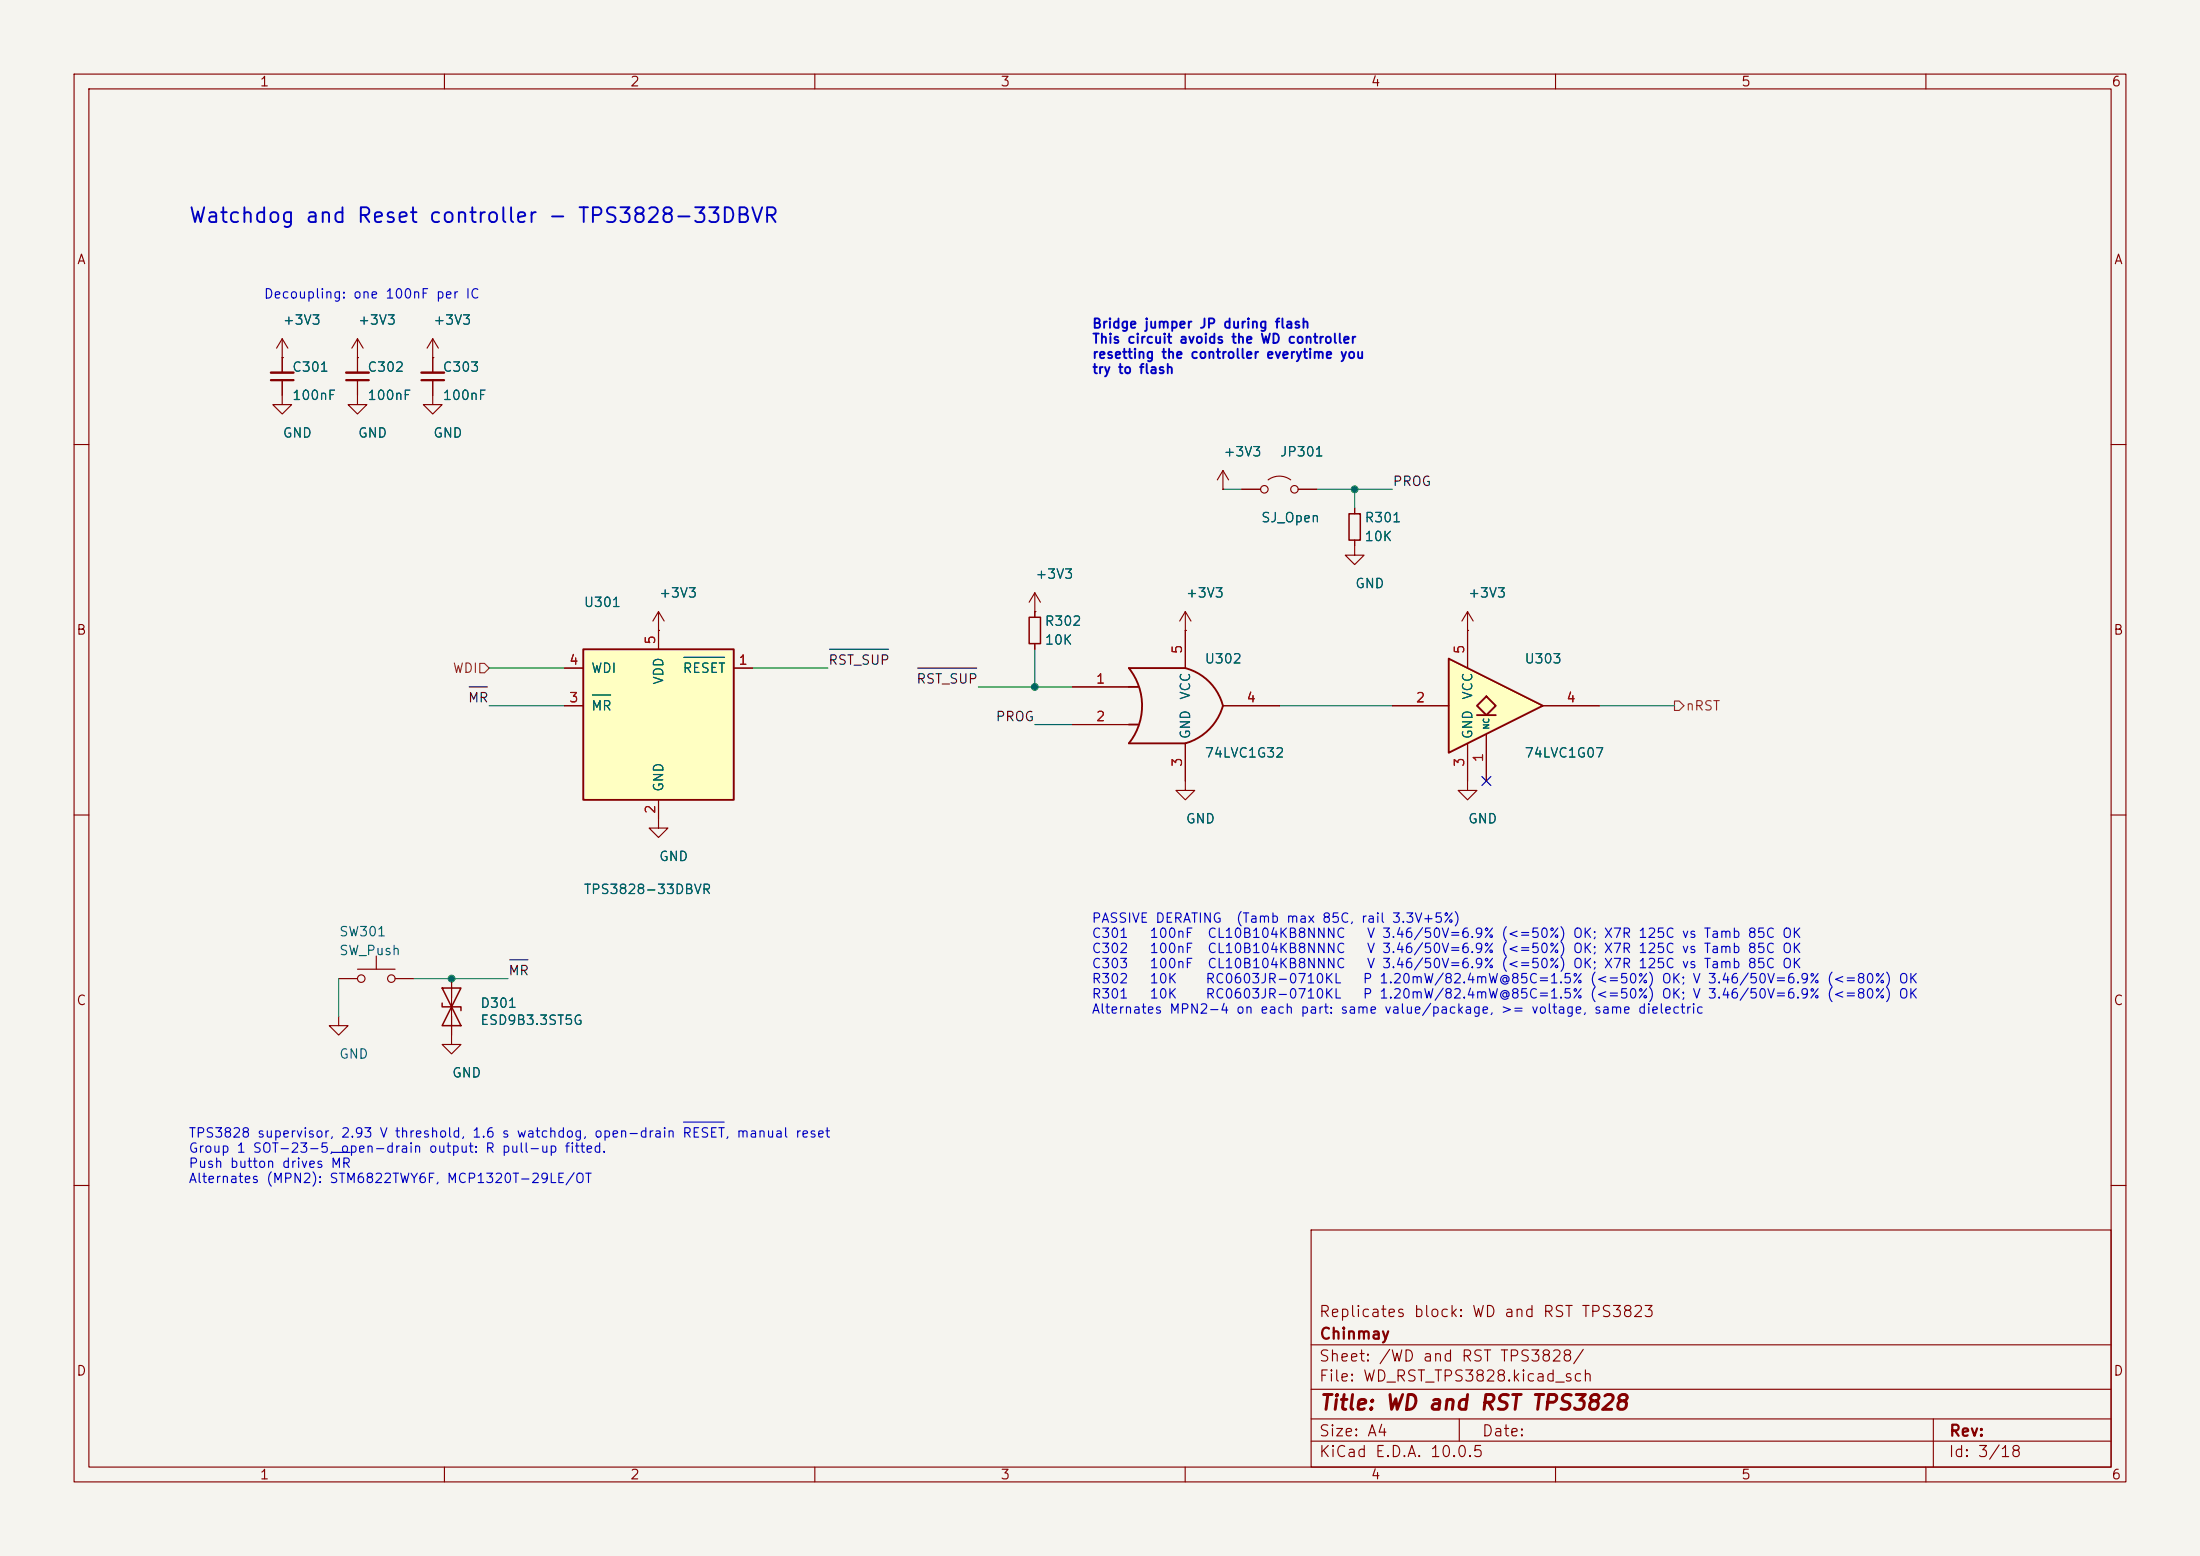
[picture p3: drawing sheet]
<svg xmlns="http://www.w3.org/2000/svg" width="297mm" height="210mm" viewBox="0 0 297 210" stroke-linecap="round" stroke-linejoin="round" font-family="sans-serif">
<path d="M0 0h297v210h-297z" fill="#f5f4ef" stroke="#f5f4ef" stroke-width=".14"/>
<g fill="none" stroke="#840000" stroke-width=".15">
<path d="M10 10h277v190h-277zM12 12h273v186h-273zM60 10v2M110 10v2M160 10v2M210 10v2M260 10v2M38.1 53.3v1.3h1.3l-1.3 1.3-1.3-1.3h1.3M58.4 51.3v3.3h1.3l-1.3 1.3-1.3-1.3h1.3M58.4 48.3v2M10 60h2M165.1 66h.1"/>
<path d="M165.1 63.5l-.8 1.3M165.1 63.5l.8 1.3M165.1 63.5v2.5M167.6 66h2.6M171.2 64.8a2.54 2.54 0 0 1 3 0M175.3 66h2.5M285 60h2M139.7 82.6h.1M139.7 80l-.8 1.3M139.7 80l.8 1.3M139.7 80v3.3M139.7 86.9v.7"/>
<path d="M160 85.1h.1M160 82.6v2.5M160 82.6l-.7 1.2M160 82.6l.8 1.2M198.1 85.1h.1M198.1 82.6l-.7 1.2M198.1 82.6l.8 1.2M198.1 82.6v2.5M10 110h2M160 105.4v1.3h1.3l-1.3 1.3-1.3-1.3h1.3M198.1 105.4v1.3h1.3l-1.3 1.3-1.3-1.3h1.3M285 110h2"/>
<path d="M61 132.1v8.9h1.2l-1.2 1.2-1.3-1.2h1.3M10 160h2M177 166h108v32h-108zM285 160h2M60 198v2M110 198v2M160 198v2M177 194.5h108M177 191.5h108M177 187.5h108M177 181.5h108M197 191.5v3"/>
<path d="M210 198v2M260 198v2M261 191.5v6.5"/>
<circle cx="170.7" cy="66" r=".51"/>
<circle cx="174.8" cy="66" r=".51"/>
</g>
<path d="M138.9 83.3h1.6v3.6h-1.6zM59.7 135.4v.5h2.5v.5M59.7 133.4h2.5l-1.2 2.5zM61 135.9l1.2 2.5h-2.5z" fill="none" stroke="#840000" stroke-width=".2"/>
<path d="M56.9 50.3h3" fill="none" stroke="#840000" stroke-width=".33"/>
<path d="M56.9 51.3h3" fill="none" stroke="#840000" stroke-width=".3"/>
<g fill="#ffffc2">
<path d="M152.4 92.7h1.3z"/>
<path d="M152.4 97.8h1.3z"/>
</g>
<path d="M152.4 90.2h7.6M152.4 100.3h7.6" fill="none" stroke="#ffffc2" stroke-width=".14"/>
<path d="M152.4 90.2h7.6a7.1 7.1 0 0 1 5.1 5.1 7.4 7.4 0 0 1-5.1 5h-7.6a8.1 8.1 0 0 0 0-10.1zM152.4 92.7h1.3M152.4 97.8h1.3" fill="none" stroke="#840000" stroke-width=".25"/>
<path d="M182.9 72.9v2h1.2l-1.2 1.3-1.3-1.3h1.3M182.9 68.6v.7M144.8 92.7h7.6M144.8 97.8h7.6M160 85.1v5.1M165.1 95.3h7.6M160 100.3v5.1M45.7 137.2v1.2h1.3l-1.3 1.3-1.3-1.3h1.3" fill="none" stroke="#840000" stroke-width=".15"/>
<path d="M182.1 69.3h1.5v3.6h-1.5z" fill="none" stroke="#840000" stroke-width=".2"/>
<path d="M195.6 88.9l12.7 6.4-12.7 6.3z" fill="#ffffc2"/>
<path d="M199.4 96.5h2.5" fill="none" stroke="#ffffc2" stroke-width=".14"/>
<path d="M199.4 95.3l1.3-1.3 1.2 1.3-1.2 1.2z" fill="#ffffc2"/>
<path d="M195.6 88.9l12.7 6.4-12.7 6.3zM199.4 95.3l1.3-1.3 1.2 1.3-1.2 1.2zM199.4 96.5h2.5" fill="none" stroke="#840000" stroke-width=".25"/>
<path d="M38.1 48.3v2M38.1 51.3v2M188 95.3h7.6M198.1 85.1v5.1M200.7 99.1v6.3M208.3 95.3h7.6M198.1 100.3v5.1" fill="none" stroke="#840000" stroke-width=".15"/>
<path d="M36.6 50.3h3" fill="none" stroke="#840000" stroke-width=".33"/>
<path d="M36.6 51.3h3" fill="none" stroke="#840000" stroke-width=".3"/>
<path d="M78.7 87.6h20.4v20.4h-20.4z" fill="#ffffc2"/>
<path d="M78.7 87.6h20.4v20.4h-20.4z" fill="none" stroke="#840000" stroke-width=".25"/>
<g fill="none" stroke="#840000" stroke-width=".15">
<path d="M38.1 48.3h.1M38.1 45.7l-.8 1.3M38.1 45.7l.8 1.3M38.1 45.7v4.6M38.1 51.3v2M48.3 48.3h.1M48.3 51.3v3.3h1.2l-1.2 1.3-1.3-1.3h1.3M48.3 45.7l-.8 1.3M48.3 45.7l.7 1.3M48.3 45.7v4.6M58.4 48.3h.1M58.4 45.7l-.7 1.3"/>
<path d="M58.4 45.7l.8 1.3M58.4 45.7v4.6M58.4 51.3v2M165.1 66h.1M167.6 66h2.6M175.3 66h2.5M182.9 68.6v.7M182.9 72.9v.8M76.2 90.2h2.5M76.2 95.3h2.5M88.9 85.1h.1M88.9 82.6v5"/>
<path d="M88.9 82.6l-.8 1.2M88.9 82.6l.8 1.2M99.1 90.2h2.5M139.7 82.6h.1M139.7 82.6v.7M139.7 86.9v.7M144.8 92.7h7.6M144.8 97.8h7.6M160 85.1h.1M160 85.1v5.1M165.1 95.3h7.6M188 95.3h7.6"/>
<path d="M198.1 85.1h.1M198.1 85.1v5.1M200.7 99.1v6.3M208.3 95.3h7.6M88.9 108v3.8h1.3l-1.3 1.2-1.3-1.2h1.3M160 100.3v5.1M198.1 100.3v5.1M45.7 132.1h2.6M48.3 130.8h5M50.8 129v1.8M53.3 132.1h2.6M61 132.1v2.5"/>
<path d="M61 137.2v2.5"/>
<circle cx="48.8" cy="132.1" r=".51"/>
<circle cx="52.8" cy="132.1" r=".51"/>
</g>
<path d="M80 93.8h2.5M92.3 88.7h5.5" fill="none" stroke="#006464" stroke-width=".15"/>
<path d="M46.7 50.3h3.1" fill="none" stroke="#840000" stroke-width=".33"/>
<path d="M46.7 51.3h3.1" fill="none" stroke="#840000" stroke-width=".3"/>
<path d="M64.8 89.5h.6l.6 .7-.6 .6h-.6zM226.1 94.6h.6l.6 .7-.6 .6h-.6z" fill="none" stroke="#725600" stroke-width=".15"/>
<path d="M63.3 92.7h2.5M112 87.6h8M123.9 90.2h8M68.8 129.5h2.5" fill="none" stroke="#0f0f0f" stroke-width=".15"/>
<g fill="none" stroke="#009600" stroke-width=".15">
<path d="M165.1 66h2.5M177.8 66h10.2M182.9 66v2.6M66 95.3h10.2M66 90.2h10.2M101.6 90.2h10.2M132.1 92.7h12.7M139.7 97.8h5.1M139.7 87.6v5.1M172.7 95.3h15.3M215.9 95.3h10.2M45.7 132.1v5.1"/>
<path d="M55.9 132.1h12.7"/>
</g>
<path d="M200.1 104.8l1.2 1.2M201.3 104.8l-1.2 1.2" fill="none" stroke="#000084" stroke-width=".15"/>
<path d="M44.8 155.5h2.5M92.3 151.4h5.5" fill="none" stroke="#0000c2" stroke-width=".15"/>
<g fill="#009600" stroke="#009600" stroke-width=".14">
<circle cx="182.9" cy="66" r=".46"/>
<circle cx="139.7" cy="92.7" r=".46"/>
<circle cx="61" cy="132.1" r=".46"/>
</g>
<text font-size="2" fill="#0000c2" x="25.4" y="30.6">Watchdog and Reset controller - TPS3828-33DBVR</text>
<text font-size="2" fill="#840000" x="178" y="190.8">Title: WD and RST TPS3828</text>
<g font-size="1.5" fill="#840000">
<text x="178" y="178.1">Replicates block: WD and RST TPS3823</text>
<text x="178" y="184.1">Sheet: /WD and RST TPS3828/</text>
<text x="178" y="181.1">Chinmay</text>
<text x="178" y="186.8">File: WD_RST_TPS3828.kicad_sch</text>
<text x="178" y="197">KiCad E.D.A. 10.0.5</text>
<text x="178" y="194.2">Size: A4</text>
<text x="200" y="194.2">Date:</text>
<text x="263" y="197">Id: 3/18</text>
<text x="263" y="194.2">Rev:</text>
</g>
<g font-size="1.3" fill="#840000">
<text x="35" y="12">1</text>
<text x="85" y="12">2</text>
<text x="135" y="12">3</text>
<text x="185" y="12">4</text>
<text x="235" y="12">5</text>
<text x="285" y="12">6</text>
<text x="10.3" y="36">A</text>
<text x="285.3" y="36">A</text>
<text x="10.2" y="86">B</text>
<text x="285.2" y="86">B</text>
<text x="10.2" y="136">C</text>
<text x="285.2" y="136">C</text>
<text x="10.2" y="186">D</text>
<text x="285.2" y="186">D</text>
<text x="35" y="200">1</text>
<text x="85" y="200">2</text>
<text x="135" y="200">3</text>
<text x="185" y="200">4</text>
<text x="235" y="200">5</text>
<text x="285" y="200">6</text>
</g>
<g font-size="1.3" fill="#0000c2">
<text x="35.5" y="40.6">Decoupling: one 100nF per IC</text>
<text x="147.4" y="44.6">Bridge jumper JP during flash</text>
<text x="147.4" y="46.7">This circuit avoids the WD controller</text>
<text x="147.4" y="48.7">resetting the controller everytime you</text>
<text x="147.4" y="50.8">try to flash</text>
<text x="147.3" y="124.9">PASSIVE DERATING</text>
<text x="166.8" y="124.9">(Tamb max 85C, rail 3.3V+5%)</text>
<text x="147.3" y="126.9">C301</text>
<text x="147.3" y="129">C302</text>
<text x="147.3" y="131">C303</text>
<text x="155.1" y="126.9">100nF</text>
<text x="155.1" y="129">100nF</text>
<text x="155.1" y="131">100nF</text>
<text x="162.9" y="126.9">CL10B104KB8NNNC</text>
<text x="162.9" y="129">CL10B104KB8NNNC</text>
<text x="162.9" y="131">CL10B104KB8NNNC</text>
<text x="184.4" y="126.9">V 3.46/50V=6.9% (&lt;=50%) OK; X7R 125C vs Tamb 85C OK</text>
<text x="184.4" y="129">V 3.46/50V=6.9% (&lt;=50%) OK; X7R 125C vs Tamb 85C OK</text>
<text x="184.4" y="131">V 3.46/50V=6.9% (&lt;=50%) OK; X7R 125C vs Tamb 85C OK</text>
<text x="147.3" y="133">R302</text>
<text x="147.3" y="135.1">R301</text>
<text x="147.3" y="137.1">Alternates MPN2-4 on each part: same value/package, &gt;= voltage, same dielectric</text>
<text x="155.1" y="133">10K</text>
<text x="155.1" y="135.1">10K</text>
<text x="162.7" y="133">RC0603JR-0710KL</text>
<text x="162.7" y="135.1">RC0603JR-0710KL</text>
<text x="183.9" y="133">P 1.20mW/82.4mW@85C=1.5% (&lt;=50%) OK; V 3.46/50V=6.9% (&lt;=80%) OK</text>
<text x="183.9" y="135.1">P 1.20mW/82.4mW@85C=1.5% (&lt;=50%) OK; V 3.46/50V=6.9% (&lt;=80%) OK</text>
<text x="25.4" y="153.9">TPS3828 supervisor, 2.93 V threshold, 1.6 s watchdog, open-drain RESET, manual reset</text>
<text x="25.4" y="155.9">Group 1 SOT-23-5, open-drain output: R pull-up fitted.</text>
<text x="25.4" y="157.9">Push button drives MR</text>
<text x="25.4" y="160">Alternates (MPN2): STM6822TWY6F, MCP1320T-29LE/OT</text>
</g>
<g font-size="1.3" fill="#006464">
<text x="38.1" y="44.1">+3V3</text>
<text x="48.2" y="44.1">+3V3</text>
<text x="58.4" y="44.1">+3V3</text>
<text x="39.4" y="50.5">C301</text>
<text x="49.5" y="50.5">C302</text>
<text x="59.7" y="50.5">C303</text>
<text x="38.1" y="59.4">GND</text>
<text x="39.4" y="54.3">100nF</text>
<text x="48.2" y="59.4">GND</text>
<text x="49.5" y="54.3">100nF</text>
<text x="58.4" y="59.4">GND</text>
<text x="59.7" y="54.3">100nF</text>
<text x="165.1" y="61.9">+3V3</text>
<text x="172.7" y="61.9">JP301</text>
<text x="170.2" y="70.8">SJ_Open</text>
<text x="184.1" y="70.8">R301</text>
<text x="184.1" y="73.4">10K</text>
<text x="78.7" y="82.2">U301</text>
<text x="88.9" y="81">+3V3</text>
<text x="139.7" y="78.4">+3V3</text>
<text x="160" y="81">+3V3</text>
<text x="182.9" y="79.7">GND</text>
<text x="198.1" y="81">+3V3</text>
<text x="141" y="84.8">R302</text>
<text x="141" y="87.3">10K</text>
<text x="162.5" y="89.9">U302</text>
<text x="205.7" y="89.9">U303</text>
<text x="79.7" y="91.1">WDI</text>
<text x="89.9" y="92.5" transform="rotate(-90 89.9 92.5)">VDD</text>
<text x="92.1" y="91.1">RESET</text>
<text x="161" y="94.5" transform="rotate(-90 161 94.5)">VCC</text>
<text x="199.1" y="94.5" transform="rotate(-90 199.1 94.5)">VCC</text>
<text x="79.7" y="96.2">MR</text>
<text x="161" y="99.8" transform="rotate(-90 161 99.8)">GND</text>
<text x="199.1" y="99.8" transform="rotate(-90 199.1 99.8)">GND</text>
<text x="89.9" y="107" transform="rotate(-90 89.9 107)">GND</text>
<text x="162.5" y="102.6">74LVC1G32</text>
<text x="205.7" y="102.6">74LVC1G07</text>
<text x="160" y="111.5">GND</text>
<text x="198.1" y="111.5">GND</text>
<text x="88.9" y="116.5">GND</text>
<text x="78.7" y="121">TPS3828-33DBVR</text>
<text x="45.7" y="126.7">SW301</text>
<text x="45.7" y="129.2">SW_Push</text>
<text x="64.8" y="136.3">D301</text>
<text x="45.7" y="143.2">GND</text>
<text x="64.8" y="138.6">ESD9B3.3ST5G</text>
<text x="60.9" y="145.7">GND</text>
</g>
<g font-size="1.3" fill="#0f0f0f">
<text x="187.9" y="65.9">PROG</text>
<text x="63.1" y="95.1">MR</text>
<text x="111.7" y="90">RST_SUP</text>
<text x="123.6" y="92.6">RST_SUP</text>
<text x="134.3" y="97.7">PROG</text>
<text x="68.6" y="132">MR</text>
</g>
<g font-size="1.3" fill="#a90000">
<text x="88.8" y="87.1" transform="rotate(-90 88.8 87.1)">5</text>
<text x="159.9" y="88.4" transform="rotate(-90 159.9 88.4)">5</text>
<text x="198" y="88.4" transform="rotate(-90 198 88.4)">5</text>
<text x="76.7" y="95.1">3</text>
<text x="76.7" y="90">4</text>
<text x="99.6" y="90">1</text>
<text x="147.9" y="92.6">1</text>
<text x="168.2" y="95.1">4</text>
<text x="191" y="95.1">2</text>
<text x="211.4" y="95.1">4</text>
<text x="147.9" y="97.7">2</text>
<text x="159.9" y="103.6" transform="rotate(-90 159.9 103.6)">3</text>
<text x="198" y="103.6" transform="rotate(-90 198 103.6)">3</text>
<text x="200.5" y="103" transform="rotate(-90 200.5 103)">1</text>
<text x="88.8" y="110" transform="rotate(-90 88.8 110)">2</text>
</g>
<g font-size="1.3" fill="#725600">
<text x="61" y="91.1">WDI</text>
<text x="227.5" y="96.2">nRST</text>
</g>
<text font-size=".8" fill="#006464" x="201.2" y="98.5" transform="rotate(-90 201.2 98.5)">NC</text>
</svg>
